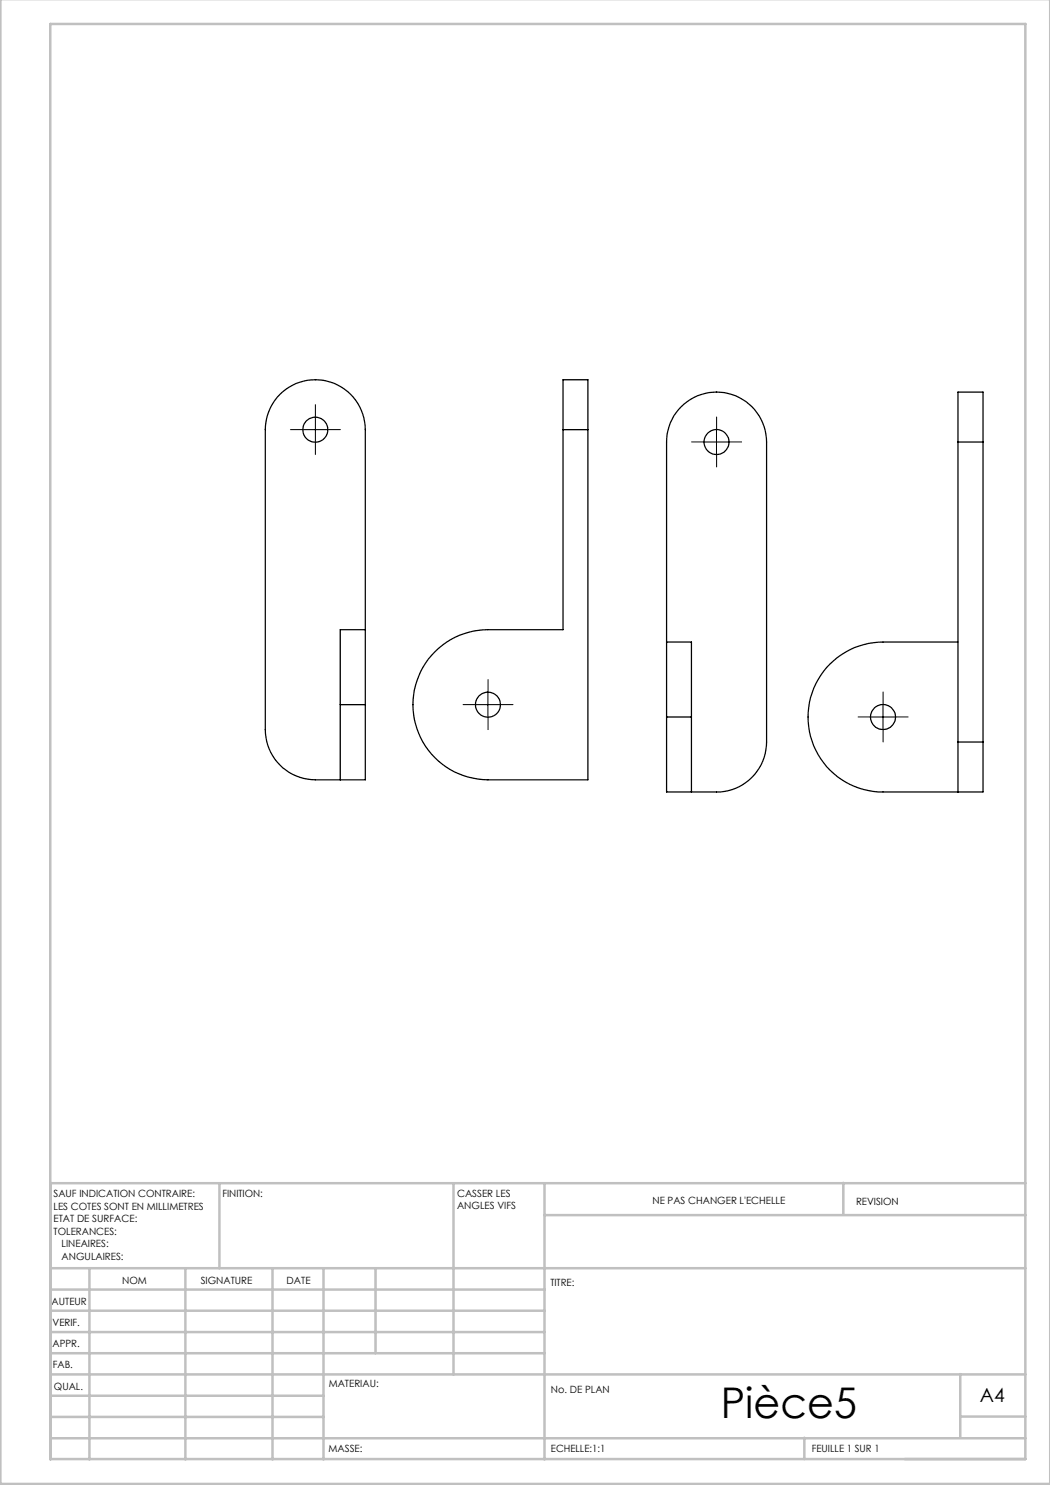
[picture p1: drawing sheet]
<svg xmlns="http://www.w3.org/2000/svg" width="210mm" height="297mm" viewBox="0 0 210 297" stroke-linecap="round" stroke-linejoin="round" font-family="sans-serif">
<g fill="none" stroke="#000" stroke-width=".2" stroke-dasharray="30.5 1.3 1.3 1.3">
<path d="M60.6 85.9h-2.5M63.1 83.4v-2.5M63.1 88.4v2.5M65.6 85.9h2.5M140.8 88.4h-2.5M143.3 85.9v-2.5M143.3 90.9v2.5M145.8 88.4h2.5M97.6 138.4v-2.5M95.1 140.9h-2.5M97.6 143.4v2.5M100.1 140.9h2.5"/>
<path d="M174.1 143.4h-2.5M176.6 140.9v-2.5M176.6 145.9v2.5M179.1 143.4h2.5"/>
</g>
<path d="M60.6 85.9h4.9M63.1 83.4v5M140.8 88.4h5M143.3 85.9v5M97.6 138.4v5M95.1 140.9h5M174.1 143.4h5M176.6 140.9v5" fill="none" stroke="#000" stroke-width=".2"/>
<g fill="none" stroke="#c0c0c0" stroke-width=".5">
<path d="M.1 -.1v296.9h209.9v-296.9M10.1 4.8h195v287h-195zM43.9 236.6v17M90.7 236.6v38.3M108.9 236.6v55.3M168.7 236.6v6.3M205.1 236.6h-195v55.3M10.1 253.6h195M10.1 257.9h98.8M17.9 253.6v38.3M37.1 253.6v38.3M54.5 253.6v38.3"/>
<path d="M64.7 253.6v38.3M75.1 253.6v17M108.9 243h96.2M10.1 270.6h98.8M10.1 266.4h98.8M10.1 262.1h98.8M10.1 279.1h54.6M10.1 274.9h195M192.1 274.8v12.7M10.1 287.7h195M10.1 283.4h54.6M160.9 287.5v4.3"/>
<path d="M192.1 283.3h13"/>
</g>
<g fill="none" stroke="#000" stroke-width=".25">
<path d="M112.6 85.9v40h-15a15 15 0 0 0-15 15 15 15 0 0 0 15 15.1h20v-70.1M112.6 85.9v-10h5v10M112.6 85.9h5M191.6 88.4v-10h5v10M191.6 88.4h5M191.6 88.4v60M196.6 88.4v60M73.1 125.9v-40a10 10 0 0 0-10-10 10 10 0 0 0-10 10v60a10.1 10.1 0 0 0 10 10.1h10v-15.1M73.1 125.9v15M73.1 125.9h-5v15M133.3 128.4h5v15M133.3 128.4v15"/>
<path d="M133.3 128.4v-40a10 10 0 0 1 10-10 10 10 0 0 1 10 10v60a10 10 0 0 1-10 10h-10v-15M191.6 128.4h-15a15 15 0 0 0-15 15 15 15 0 0 0 15 15h20v-10M68.1 140.9v15.1M68.1 140.9h5M133.3 143.4h5M138.3 143.4v15M191.6 148.4v10M191.6 148.4h5"/>
<circle cx="63" cy="85.9" r="2.5"/>
<circle cx="143.3" cy="88.4" r="2.5"/>
<circle cx="97.6" cy="140.9" r="2.51"/>
<circle cx="176.6" cy="143.4" r="2.51"/>
</g>
<text font-size="8.5" x="144.2" y="283.5">Pièce5</text>
<text font-size="3.9" x="196" y="280.4">A4</text>
<g font-size="2">
<text x="10.7" y="239.5">SAUF INDICATION CONTRAIRE:</text>
<text x="44.5" y="239.5">FINITION:</text>
<text x="91.4" y="239.4">CASSER LES</text>
<text x="10.7" y="242">LES COTES SONT EN MILLIMETRES</text>
<text x="10.7" y="244.5">ETAT DE SURFACE:</text>
<text x="91.4" y="241.9">ANGLES VIFS</text>
<text x="130.5" y="240.8">NE PAS CHANGER L'ECHELLE</text>
<text x="171.2" y="241">REVISION</text>
<text x="10.7" y="247">TOLERANCES:</text>
<text x="12.3" y="249.5">LINEAIRES:</text>
<text x="12.3" y="252">ANGULAIRES:</text>
<text x="24.4" y="256.9">NOM</text>
<text x="40.1" y="256.8">SIGNATURE</text>
<text x="57.3" y="256.8">DATE</text>
<text x="110.1" y="257.1">TITRE:</text>
<text x="10.3" y="260.9">AUTEUR</text>
<text x="10.5" y="269.3">APPR.</text>
<text x="10.5" y="265.2">VERIF.</text>
<text x="10.6" y="273.6">FAB.</text>
<text x="10.8" y="278">QUAL.</text>
<text x="65.8" y="277.4">MATERIAU:</text>
<text x="110.2" y="278.5">No. DE PLAN</text>
<text x="65.7" y="290.4">MASSE:</text>
<text x="110.2" y="290.5">ECHELLE:1:1</text>
<text x="162.4" y="290.4">FEUILLE 1 SUR 1</text>
</g>
</svg>
